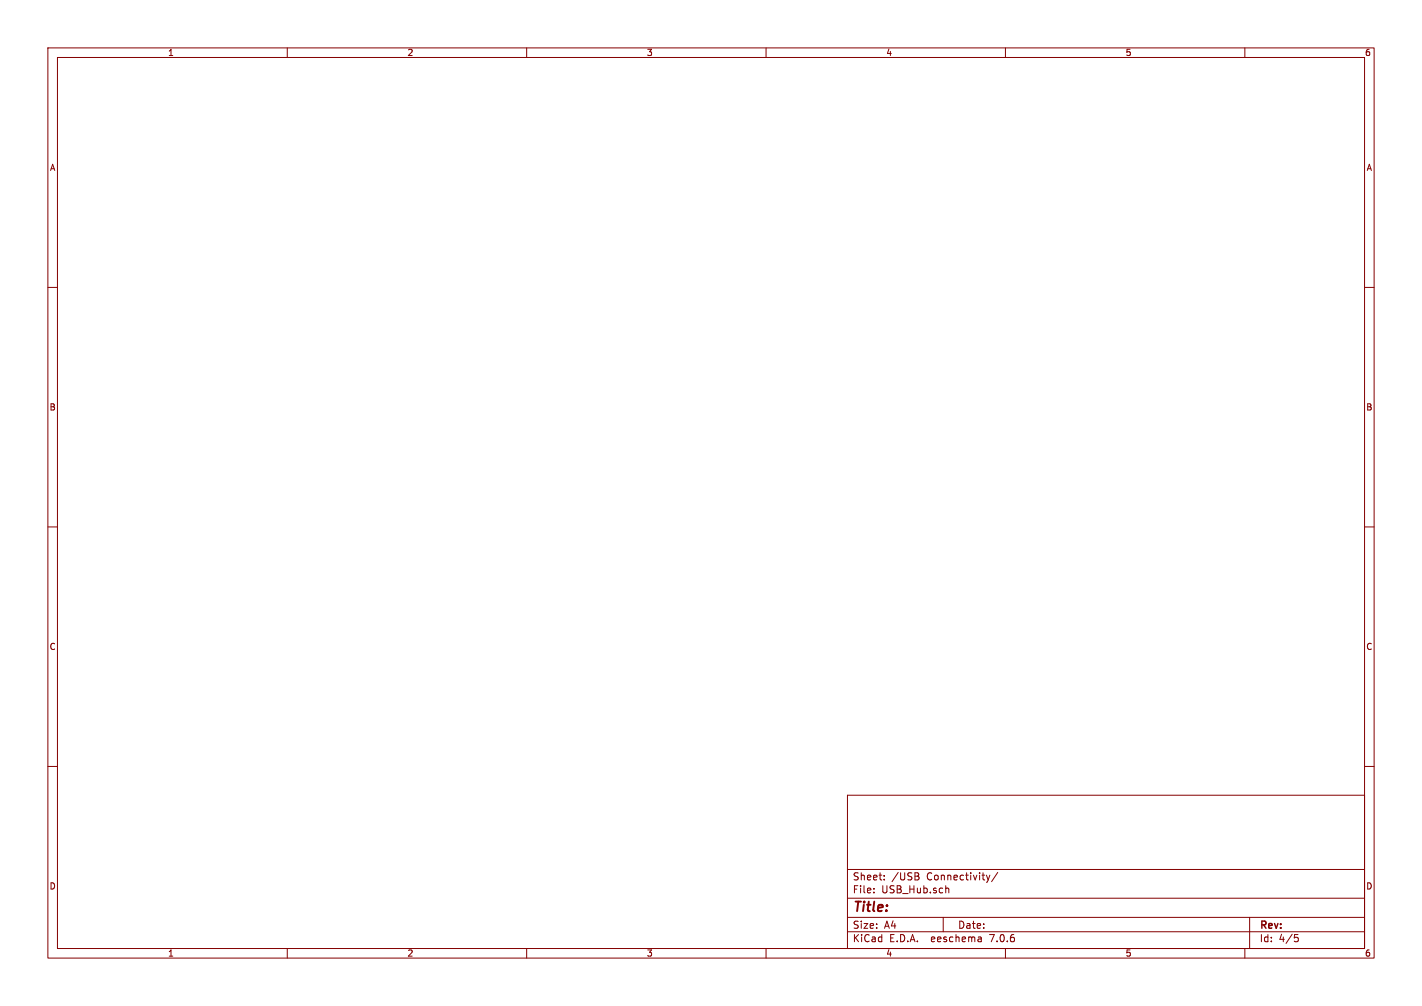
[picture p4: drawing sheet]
<svg xmlns="http://www.w3.org/2000/svg" width="297mm" height="210mm" viewBox="0 0 297 210" stroke-linecap="round" stroke-linejoin="round" font-family="sans-serif">
<g fill="none" stroke="#840000" stroke-width=".21">
<path d="M10 10h277v190h-277zM12 12h273v186h-273zM60 10v2M110 10v2M160 10v2M210 10v2M260 10v2M10 60h2M285 60h2M10 110h2M285 110h2M10 160h2"/>
<path d="M285 160h2M177 166h108v32h-108zM60 198v2M110 198v2M160 198v2M177 194.5h108M177 191.5h108M177 187.5h108M177 181.5h108M182.5 186.3v.1M182.5 185.5v.1M184.7 183.6v.1"/>
<path d="M184.7 182.8v.1M191.6 182.9l.4 .3-.1 .4-.2 .1M191.7 182.3l.2 .2-.2 .3M197 191.5v3M197.7 185.4l.5 .2v.8M204.9 195.7l.1 .9M205 196.5l-.2 .1M205 196h-.2M206 182.7l.4 1M206.4 183.7l-.2 .4M206.7 182.7l-.3 1M208.4 182.1l-1.3 2"/>
<path d="M210 198v2M260 198v2M261 191.5v6.5M270.4 195.1h.7M270.5 195.7h.4l.3 .3-.2 .5-.5 .1"/>
</g>
<text font-size="2.8" fill="#840000" x="178" y="190.9">Title:</text>
<g font-size="2.1" fill="#840000">
<text x="178" y="184">Sheet:</text>
<text x="186.2" y="184">/USB</text>
<text x="193.6" y="184">Connectivity/</text>
<text x="178" y="186.7">File:</text>
<text x="184.1" y="186.7">USB_Hub.sch</text>
<text x="178" y="196.9">KiCad</text>
<text x="178" y="194.1">Size:</text>
<text x="184.7" y="194.1">A4</text>
<text x="185.7" y="196.9">E.D.A.</text>
<text x="194.6" y="196.9">eeschema</text>
<text x="200" y="194.1">Date:</text>
<text x="207" y="196.9">7.0.6</text>
<text x="263" y="194.3">Rev:</text>
<text x="263" y="196.9">Id:</text>
<text x="267.1" y="196.9">4/5</text>
</g>
<g font-size="1.8" fill="#840000">
<text x="35" y="11.9">1</text>
<text x="85" y="11.9">2</text>
<text x="135" y="11.9">3</text>
<text x="185" y="11.9">4</text>
<text x="235" y="11.9">5</text>
<text x="285" y="11.9">6</text>
<text x="10.3" y="35.9">A</text>
<text x="285.3" y="35.9">A</text>
<text x="10.3" y="85.9">B</text>
<text x="285.3" y="85.9">B</text>
<text x="10.3" y="135.9">C</text>
<text x="285.3" y="135.9">C</text>
<text x="10.3" y="185.9">D</text>
<text x="285.3" y="185.9">D</text>
<text x="35" y="199.9">1</text>
<text x="85" y="199.9">2</text>
<text x="135" y="199.9">3</text>
<text x="185" y="199.9">4</text>
<text x="235" y="199.9">5</text>
<text x="285" y="199.9">6</text>
</g>
</svg>
